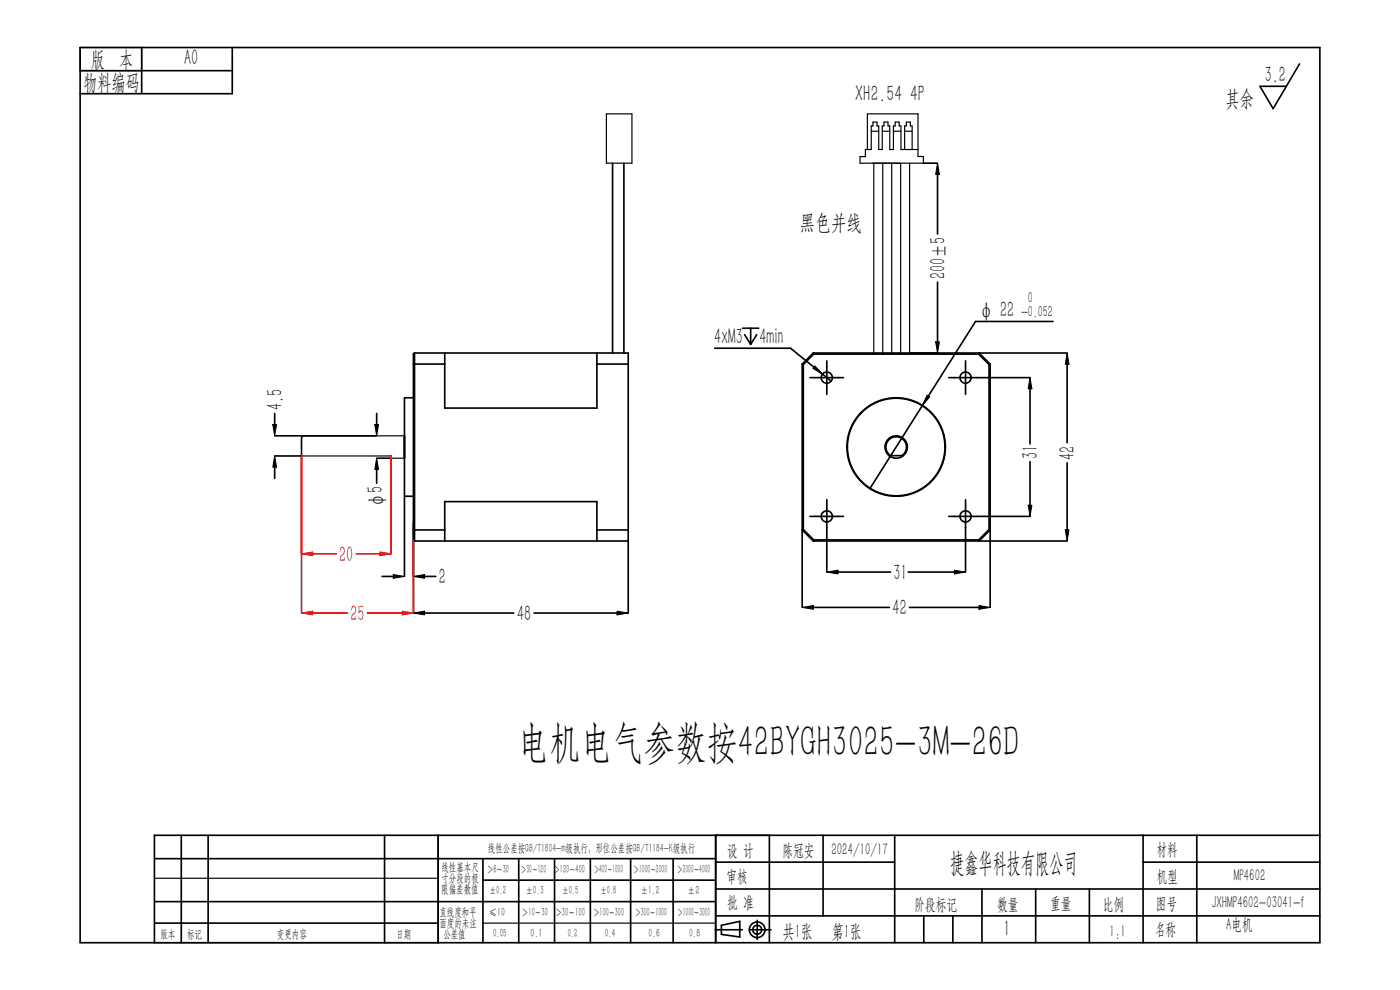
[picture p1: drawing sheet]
<svg xmlns="http://www.w3.org/2000/svg" width="297mm" height="210mm" viewBox="0 0 297 210" stroke-linecap="round" stroke-linejoin="round" font-family="sans-serif">
<!-- layer: 0 -->
<g fill="none" stroke="#000" stroke-width=".35">
<path d="M17 15h32.3M17 10.1h263v189.9h-263zM30.1 10.1v9.8M49.3 10.1v9.8h-32.3M275.7 13.6l-5.6 9.5-2.8-4.8h5.6M130 34.6v40.3M132.4 34.6v40.3M195.9 34.6h3M198.9 37v12.6M198.9 59.8v12.7M87.9 74.9l-.2 .2v54.9M87.9 74.9h45.4v39.9h-45.4"/>
<path d="M87.9 74.9v39.9M87.9 77.2h6.4M94.3 74.9v11.7h32.3v-11.7M126.6 77.2h6.7M151.6 73.9h16.1l8.6 7M157.5 69.6h3.5M158 71l1.3 2M159.3 69.6v3.4M160.5 71l-1.2 2M170.2 77.2l.2 .1M170.2 77.2v35.2M170.4 77.3v35"/>
<path d="M172.5 74.9h35.2M172.5 74.9l.1 .2M172.5 74.9l-2.3 2.3M172.6 75.1l-2.2 2.2M172.6 75.1h35M175.4 76.5v7.2M204.8 76.5v7.2M207.6 75.1l2.2 2.2M207.7 74.9l-.1 .2M207.7 74.9l2.4 2.3M207.8 74.9h18.6M209.8 77.3v35"/>
<path d="M210.1 77.2l-.3 .1M210.1 77.2v35.2M223.4 68.2h-16.5l-22.4 35.5M226.4 77.3v16.6M64 92.8v3.9M64.4 92.4h15.5M79.9 97.2h3M79.9 87.7v2.4M79.9 99.6v2.9M83 96.7v.5M87.7 84.4l-1.9 .1v20.7M171.8 80.1h7.2"/>
<path d="M179.7 94.8a10.4 10.4 0 0 0 10.4 10.5 10.4 10.4 0 0 0 10.5-10.5M179.7 94.8a10.4 10.4 0 0 1 10.4-10.4 10.4 10.4 0 0 1 10.5 10.4M179.7 94.8h.1M179.8 94.8a10.3 10.3 0 0 0 10.3 10.4 10.3 10.3 0 0 0 10.4-10.4M179.8 94.8a10.3 10.3 0 0 1 10.3-10.3 10.3 10.3 0 0 1 10.4 10.3M188.6 96.7h.3M188.9 96.7a2.18 2.18 0 0 1-.4-3.3 2.18 2.18 0 0 1 3.3 0 2.18 2.18 0 0 1-.5 3.3M188.9 96.7h2.4M191.3 96.7h.3M200.5 94.8h.1M201.3 80.1h7.1M208.5 80.1h10"/>
<path d="M218.5 82.5v11.7M218.5 97.9v9.3M226.4 98.2v14.2M85.8 105.2v17.1M85.9 105.3h1.8M85.9 105.2l-.1 .1M87.7 114.5l.2 .3M87.9 112.4h6.4M94.3 114.8v-8.4h32.3v8.4M126.6 112.4h6.7M133.3 114.8v15.2M170.2 112.5v16.3"/>
<path d="M170.2 112.4l2.3 2.4M170.4 112.3l-.2 .1M170.4 112.3l2.2 2.2M171.8 109.5h7.2M172.5 114.8h35.2M172.6 114.5l-.1 .3M172.6 114.5h35M175.4 106v7.1M175.4 113.2v8.1M201.3 109.5h7.1M204.8 106v7.1M204.8 113.2v8.1"/>
<path d="M207.6 114.5l.1 .3M207.8 114.8h18.6M208.5 109.5h10M209.8 112.3l-2.2 2.2M209.8 112.3l.3 .1M210.1 112.4l-2.4 2.4M210.1 112.5v16.3M81.1 122.3h2.3M90.1 130h18.9M90.1 122.3h2.3M113.3 130h17.6M172.6 128.8h16.1"/>
<path d="M177.8 121.3h11.1M192.7 121.3h9.8M192.9 128.8h14.8M38.5 177.2v22.8M44.2 177.2v22.8M81.6 177.2v22.8M93 177.2v22.8M151.8 177.2v22.8M163.2 177.2v22.8M174.6 177.2v17.1M189.8 177.2v22.8M242.5 177.2v22.8"/>
<path d="M253.9 177.2v22.8M280 177.2h-247.2v22.8M32.8 191.3h119M32.8 195.8h60.2M32.8 182.1h119M102.5 182.1v17.9M102.5 186.7h49.3M110 182.1v17.9M117.6 182.1v17.9M125.2 182.1v17.9M133.8 182.1v17.9M142.8 182.1v17.9"/>
<path d="M151.8 197.2h5.7M151.8 182.9h38M151.8 194.3h128.2M151.8 188.6h128.2M153 196.3l3.9-.9v3.4l-3.9-.6zM159 197.2h4.6M160.6 195.2v4.1M196 194.3v5.7M202.1 194.3v5.7M208.3 188.6v11.4M219.7 188.6v11.4M231.1 188.6v11.4"/>
<path d="M242.5 182.9h37.5"/>
<circle cx="175.4" cy="80.1" r="1.19"/>
<circle cx="190.1" cy="94.8" r="2.37"/>
<circle cx="204.8" cy="80.1" r="1.19"/>
<circle cx="175.4" cy="109.5" r="1.19"/>
<circle cx="204.8" cy="109.5" r="1.19"/>
<circle cx="160.6" cy="197.2" r="1.66"/>
<circle cx="160.6" cy="197.2" r=".95"/>
</g>
<g fill="none" stroke="#000" stroke-width=".25">
<path d="M17 10.1h13.1v4.9h-13.1zM128.6 24.2h5.5v10.4h-5.5zM184 31.7v-7.5h10.7v9h1.2v1.4M184.8 27.8h1.6M185.4 34.6v40.3M187.2 27.8h1.6M187.3 34.6v40.3M189.2 34.6v40.3M189.5 27.8h1.6M191.1 34.6v40.3M191.9 31.7v-5h.4v-.8h.8v.8h.4v5M191.9 27.8h1.6"/>
<path d="M193 34.6v40.3M194.7 31.7h-3.6v-5h-.3v-.8h-.9v.8h-.4v5h-.7v-5h-.4v-.8h-.9v.8h-.3v5h-.8v-5h-.4v-.8h-.8v.8h-.4v5h-1.2v1.5h-1.2v1.4h13.5M64 96.7h19M83 97.2h2.8M85.8 92.4h-21.5l-.3 .4M32.8 186.3h60.2M32.8 200h60.2M102.5 195.8h49.3"/>
</g>
<g fill="none" stroke="#000" stroke-width=".21">
<path d="M198.9 34.6l.4 2.4h-.8zM87.9 77.2l-.2 .1M172.8 77.6l1.7 1.8-2.1-1.3zM198.5 72.5h.8l-.4 2.4zM226.4 74.9l.4 2.4h-.8zM79.5 90.1h.8l-.4 2.3zM79.9 97.2l.4 2.4h-.8zM196.7 83.8l.5 .4-1.5 1.8zM218.5 80.1l.4 2.4h-.8zM87.7 112.3l.2 .1M218.1 107.2h.8l-.4 2.3zM226 112.4h.8l-.4 2.4z"/>
<path d="M83.4 121.9l2.4 .4-2.4 .4zM87.7 130l2.4-.4v.8zM87.7 122.3l2.4-.4v.8zM130.9 129.6l2.4 .4-2.4 .4zM170.2 128.8l2.4-.4v.8zM175.4 121.3l2.4-.3v.7zM202.5 121l2.3 .3-2.3 .4zM207.7 128.4l2.4 .4-2.4 .4z"/>
</g>
<g fill="#000">
<path d="M198.9 34.6l.4 2.4h-.8zM172.8 77.6l1.7 1.8-2.1-1.3zM198.5 72.5h.8l-.4 2.4zM226.4 74.9l.4 2.4h-.8zM79.5 90.1h.8l-.4 2.3zM79.9 97.2l.4 2.4h-.8zM196.7 83.8l.5 .4-1.5 1.8zM218.5 80.1l.4 2.4h-.8zM218.1 107.2h.8l-.4 2.3zM226 112.4h.8l-.4 2.4zM83.4 121.9l2.4 .4-2.4 .4zM87.7 130l2.4-.4v.8z"/>
<path d="M87.7 122.3l2.4-.4v.8zM130.9 129.6l2.4 .4-2.4 .4zM170.2 128.8l2.4-.4v.8zM175.4 121.3l2.4-.3v.7zM202.5 121l2.3 .3-2.3 .4zM207.7 128.4l2.4 .4-2.4 .4z"/>
</g>
<path d="M64 96.8v33.2M87.7 114.6v15.4M66.3 130h7.4M77.9 130h7.4" fill="none" stroke="#f00" stroke-width=".35"/>
<path d="M85.3 129.6l2.4 .4-2.4 .4z" fill="none" stroke="#f00" stroke-width=".21"/>
<path d="M85.3 129.6l2.4 .4-2.4 .4z" fill="#f00"/>
<path d="M64 130l2.3-.4v.8z" fill="none" stroke="#f00" stroke-width=".21"/>
<path d="M64 130l2.3-.4v.8z" fill="#f00"/>
<path d="M58.3 96.7h5.6M58.3 92.4h6M58.3 87.7v2.4M58.3 99.1v2.4" fill="none" stroke="#000" stroke-width=".35"/>
<path d="M57.9 90.1h.8l-.4 2.3zM58.3 96.7l.4 2.4h-.8z" fill="none" stroke="#000" stroke-width=".21"/>
<path d="M57.9 90.1h.8l-.4 2.3zM58.3 96.7l.4 2.4h-.8z" fill="#000"/>
<path d="M64 96.8v20.7M83 96.8v20.7M66.3 117.5h5M75.6 117.5h5" fill="none" stroke="#f00" stroke-width=".35"/>
<path d="M80.6 117.1l2.4 .4-2.4 .4z" fill="none" stroke="#f00" stroke-width=".21"/>
<path d="M80.6 117.1l2.4 .4-2.4 .4z" fill="#f00"/>
<path d="M64 117.5l2.3-.4v.8z" fill="none" stroke="#f00" stroke-width=".21"/>
<path d="M64 117.5l2.3-.4v.8z" fill="#f00"/>
<text font-size="9.5" x="109.9" y="160.6">电机电气参数按42BYGH3025-3M-26D</text>
<text font-size="5.8" x="201.6" y="185">捷鑫华科技有限公司</text>
<g font-size="4.8">
<text x="19.3" y="14.2">版 本</text>
<text x="39.1" y="13.8">A0</text>
<text x="268.3" y="17.3">3.2</text>
<text x="17.7" y="19">物料编码</text>
<text x="181.4" y="21.5">XH2.54 4P</text>
<text x="260" y="22.6">其余</text>
<text x="169.6" y="48.8">黑色并线</text>
<text x="200.6" y="59.2" transform="rotate(-90 200.6 59.2)">200±5</text>
<text x="207.8" y="67.2">φ 22</text>
<text x="151.5" y="72.9">4xM3</text>
<text x="161.1" y="72.9">4min</text>
<text x="59.9" y="87" transform="rotate(-90 59.9 87)">4.5</text>
<text x="220.2" y="97.3" transform="rotate(-90 220.2 97.3)">31</text>
<text x="228" y="97.5" transform="rotate(-90 228 97.5)">42</text>
<text x="81.2" y="107.6" transform="rotate(-90 81.2 107.6)">φ5</text>
<text x="93.1" y="123.9">2</text>
<text x="189.6" y="123">31</text>
<text x="109.7" y="131.7">48</text>
<text x="189.4" y="130.5">42</text>
<text x="212.9" y="198.6">1</text>
</g>
<g font-size="4.8" fill="#f00">
<text x="72" y="119.1">20</text>
<text x="74.4" y="131.7">25</text>
</g>
<g font-size="4.1">
<text x="166" y="198.9">共1张</text>
<text x="176.4" y="199">第1张</text>
</g>
<g font-size="3.6">
<text x="154.3" y="181.6">设 计</text>
<text x="166" y="181.6">陈冠安</text>
<text x="176.4" y="181.3">2024/10/17</text>
<text x="245.4" y="181.4">材料</text>
<text x="154.1" y="187.2">审核</text>
<text x="245.4" y="187.1">机型</text>
<text x="261.7" y="186.8">MP4602</text>
<text x="154.2" y="192.6">批 准</text>
<text x="194" y="192.9">阶段标记</text>
<text x="211.5" y="192.9">数量</text>
<text x="222.8" y="192.9">重量</text>
<text x="233.9" y="192.9">比例</text>
<text x="245.2" y="192.7">图号</text>
<text x="257.1" y="192.6">JXHMP4602-03041-f</text>
<text x="260.1" y="197.2">A电机</text>
<text x="235.4" y="198.7">1:1</text>
<text x="245" y="198.3">名称</text>
</g>
<g font-size="3.4">
<text x="218" y="64.3">0</text>
<text x="216.6" y="67.3">-0.052</text>
</g>
<g font-size="2.5">
<text x="93.6" y="184.7">线性基本尺</text>
<text x="103.3" y="185.2">＞6～30</text>
<text x="103.5" y="180.6">线性公差按GB/T1804-m级执行；形位公差按GB/T1184-K级执行</text>
<text x="110.5" y="185.2">＞30～120 ＞120～400</text>
<text x="126" y="185.1">＞400～1000</text>
<text x="134.4" y="185.2">＞1000～2000</text>
<text x="143.7" y="185.2">＞2000～4000</text>
<text x="93.6" y="189.4">限偏差数值</text>
<text x="93.7" y="187">寸分段的极</text>
<text x="103.8" y="189.7">±0.2</text>
<text x="111.5" y="189.7">±0.3</text>
<text x="119.2" y="189.7">±0.5</text>
<text x="127.4" y="189.7">±0.8</text>
<text x="136" y="189.7">±1.2</text>
<text x="145.8" y="189.7">±2</text>
<text x="93.2" y="194.2">直线度和平</text>
<text x="93.2" y="196.6">面度的未注</text>
<text x="103.8" y="194.3">≤10</text>
<text x="110.7" y="194.3">＞10～30</text>
<text x="117.8" y="194.3">＞30～100</text>
<text x="125.9" y="194.3">＞100～300</text>
<text x="134.7" y="194.3">＞300～1000</text>
<text x="143.7" y="194.3">＞1000～3000</text>
<text x="34" y="198.9">版本</text>
<text x="39.7" y="198.9">标记</text>
<text x="58.7" y="198.9">变更内容</text>
<text x="84.1" y="198.9">日期</text>
<text x="94.1" y="198.9">公差值</text>
<text x="104.6" y="198.7">0.05</text>
<text x="112.6" y="198.7">0.1</text>
<text x="120.4" y="198.7">0.2</text>
<text x="128.3" y="198.7">0.4</text>
<text x="137.6" y="198.7">0.6</text>
<text x="146.2" y="198.7">0.8</text>
</g>
</svg>
